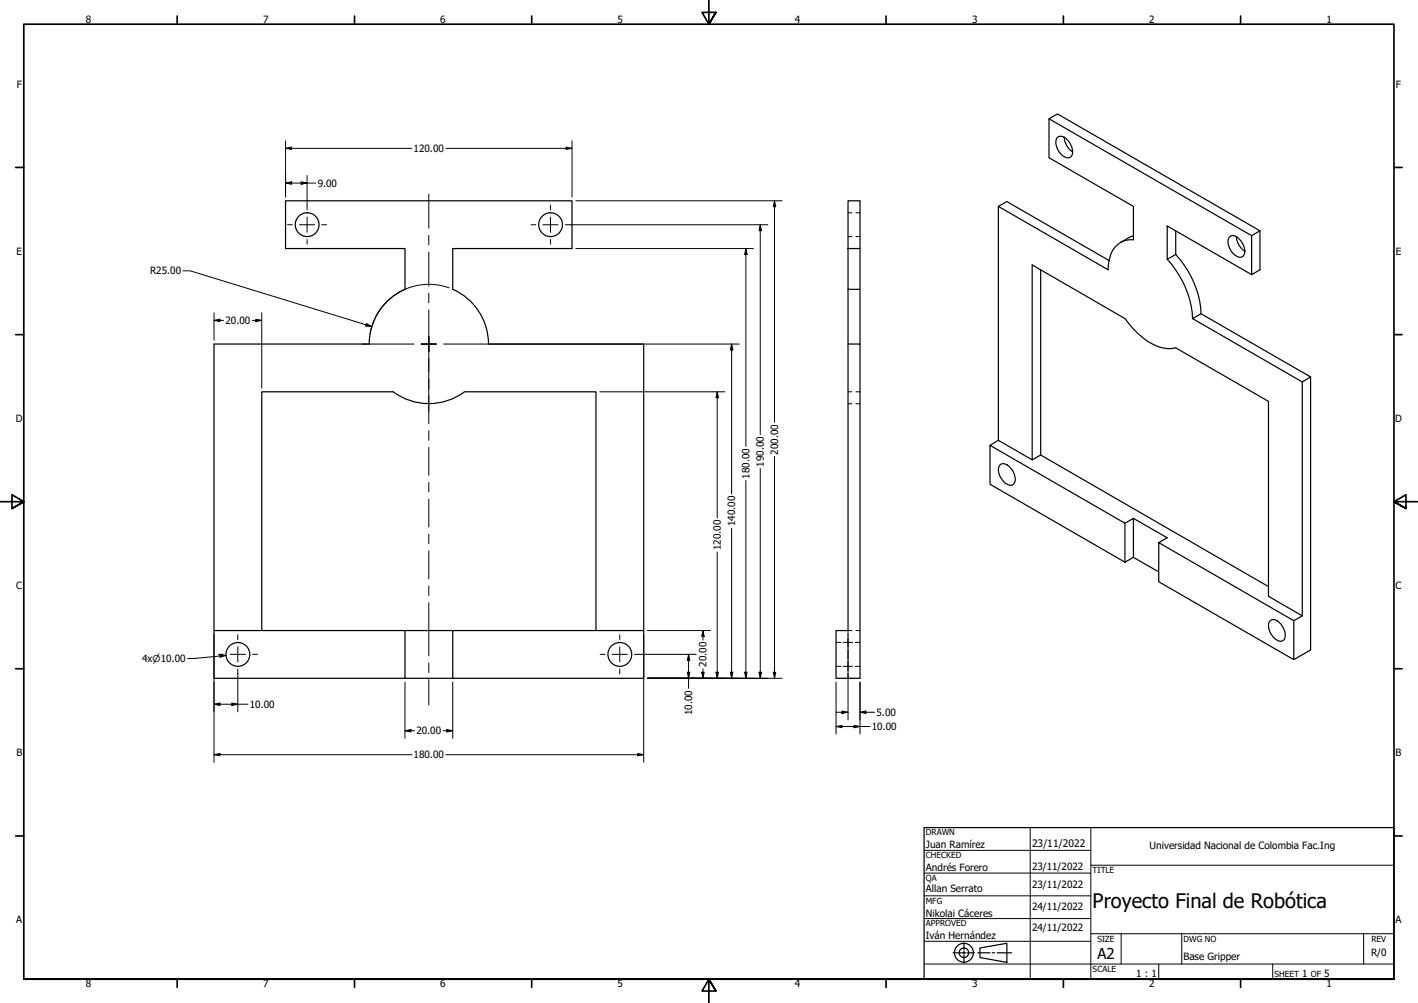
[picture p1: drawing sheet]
<svg xmlns="http://www.w3.org/2000/svg" width="594mm" height="420mm" viewBox="0 0 594 420" stroke-linecap="round" stroke-linejoin="round" font-family="sans-serif">
<!-- layer: Visible (ANSI) -->
<g fill="none" stroke="#000" stroke-width=".51">
<path d="M439.5 49.8l84.9 48.9 3.5-2v16.3l-3.5 2v-16.3M445.9 57.5a6.5 6.5 0 0 1 2.9 8.1 2.95 2.95 0 0 1-4.4-1.1 6.4 6.4 0 0 1-1.7-6.6 2.25 2.25 0 0 1 3.2-.4 7.6 7.6 0 0 0 3.5 6.1M355.3 84.1h5v20h-5zM418.3 86.5v97.9M474.9 98.7l-5.4 2.9M492.6 96.7v9.9M518 99.2a6.4 6.4 0 0 1 2.9 8 2.39 2.39 0 0 1-3.4-.2 6.9 6.9 0 0 1-2.6-7.5 2.03 2.03 0 0 1 3.1-.3 7.9 7.9 0 0 0 3.5 6.1M527.9 96.7l-84.9-49-3.5 2.1v16.3l35.4 20.4v13.9a9.4 9.4 0 0 0-10.1 8.2l-.6 4.4-45.9-26.5 3.5-2.1 42.8 24.7M355.3 104.1v17.1h5v22.9M360.3 104.1v17.1M436 113v77.6M489 108.6a39.5 39.5 0 0 1 10.6 24.9"/>
<path d="M492.6 106.6l-3.6 2v-13.9l35.4 20.3M492.6 106.6a39.5 39.5 0 0 1 10.6 24.8M355.3 121.2v22.9h5v140h-10v-20h5v-120M499.6 133.5l3.6-2.1 45.9 26.5-3.5 2.1zM545.6 160v98M549.1 157.9v114.4l-7.1 4M414.8 186.5l3.5-2.1 14.1 8.2M419.2 194.5a4.4 4.4 0 0 1 5.2 3 5.4 5.4 0 0 1 .3 5.3 2.92 2.92 0 0 1-4.3-1.1 6.2 6.2 0 0 1-1.7-6.6zM471.3 219.2l3.6-2.1v16.4l-3.6 2zM471.3 219.2l-56.5-32.7v16.4l56.5 32.6M474.9 217.1l14.1 8.2-3.5 2v16.4l56.5 32.6v-16.3l-56.5-32.7M474.9 233.5l10.6 6.1"/>
<path d="M531.4 245.7l-95.4-55.1-3.6 2v-81.6l38.9 22.5a29.5 29.5 0 0 0 15.7 12.2l1.9 .3 3.7-.3 38.8 22.4v81.7l14.2 8.2-3.6 2M89.7 264.1h80v20h-80zM89.7 264.1v-120h65a25 25 0 0 1 15-22.9v-17.1h-50.1v-20h120v20h-49.9v17.1a25 25 0 0 1 15 22.9h65v120M109.7 264.1v-100h55a25.1 25.1 0 0 0 30 0h55v100M169.7 264.1h20M189.7 264.1h80v20h-80zM531.8 260.4a2.11 2.11 0 0 1 3.2-.4 7.4 7.4 0 0 1 3.3 7.4 2.19 2.19 0 0 1-3.8 .4 6.9 6.9 0 0 1-2.7-7.4zM169.7 284.1h20"/>
<circle cx="128.7" cy="94.1" r="5"/>
<circle cx="230.7" cy="94.1" r="5"/>
<circle cx="99.7" cy="274.1" r="5"/>
<circle cx="259.7" cy="274.1" r="5"/>
</g>
<!-- layer: Hidden (ANSI) -->
<g fill="none" stroke="#000" stroke-width=".42">
<path d="M355.3 99.1h1.6M355.3 89.1h1.6M358.6 99.1h1.7M358.6 89.1h1.7M355.3 164.1h1.6M355.3 169.1h1.6M358.6 164.1h1.7M358.6 169.1h1.7M350.3 269.1h2M350.3 279.1h2M353.3 269.1h4M353.3 279.1h4"/>
<path d="M355.3 267.1v4M355.3 272.1v4M355.3 277.1v4M356.9 264.1h-1.6v2M358.3 269.1h2M358.3 279.1h2M358.6 264.1h1.7M355.3 282.1v2"/>
</g>
<!-- layer: Border (ANSI) -->
<g fill="none" stroke="#000" stroke-width=".7">
<path d="M74.2 6.7v3.4M148.5 6.7v3.4M222.8 6.7v3.4M297 .2v9.9l-2.9-4.9h5.8l-2.9 4.9 2.9-4.9M371.2 6.7v3.4M445.5 6.7v3.4M519.7 6.7v3.4M6.5 70.1h3.5M584 70.1h3.4M6.5 140.2h3.5M584 140.2h3.4M0 210.2h10l-5-3v5.8l5-2.8-5 2.8"/>
<path d="M594 210.2h-10l5-3v5.8l-5-2.8 5 2.8M6.5 280.1h3.5M584 280.1h3.4M6.5 350.2h3.5M584 350.2h3.4M10 410.2v-400.1h574v400.1h-574h574M74.2 410.2v3.4M148.5 410.2v3.4M222.8 410.2v3.4M299.9 415.1l-2.9-4.9 2.9 4.9h-5.8l2.9-4.9v10M371.2 410.2v3.4M445.5 410.2v3.4"/>
<path d="M519.7 410.2v3.4"/>
</g>
<!-- layer: Title (ANSI) -->
<g fill="none" stroke="#000" stroke-width=".51">
<path d="M387.2 346.7h196.8v63.5h-196.8zM399.3 399.1h3.5M403.2 399.1h.7v.5M403.9 398.5v.6h.6M403.9 395v3M405.1 399.1h3.1M409.6 399.1h5.1M410.5 397.1l11.3-2v8l-11.3-2zM415.7 399.1h1M417.8 399.1h6M403.9 400.2v3.2"/>
<circle cx="403.8" cy="399.1" r="4"/>
<circle cx="403.8" cy="399.1" r="2"/>
</g>
<g fill="none" stroke="#000" stroke-width=".42">
<path d="M387.2 356.2h69.8M431.6 346.7v63.5M457 346.7v63.5M387.2 365.7h69.8M387.2 375.3h69.8M457 362.4h127M387.2 384.8h69.8M387.2 394.3h69.8M457 391.1h127M469.7 391.1v12.7M495.1 391.1v12.7M571.3 391.1v12.7"/>
<path d="M387.2 403.8h196.8M485.5 403.8v6.4M533.2 403.8v6.4"/>
</g>
<!-- layer: Dimension (ANSI) -->
<g fill="none" stroke="#000" stroke-width=".42">
<path d="M119.6 59v23.5M239.6 59v23.5M119.6 62.1l2.6-.5v1zM119.6 76.7l2.6-.5v1zM119.6 62.1h52.9M119.6 76.7h12.7M126.2 76.2l2.5 .5-2.5 .5zM128.7 73.5v12.5M186.8 62.1h52.8M237.2 61.6l2.4 .5-2.4 .5zM238.8 94.1h82.9M241.2 84.1h86.5"/>
<path d="M318.5 94.1l.5 2.5h-1zM318.5 94.1v87.9M324.5 84.1l.5 2.5h-1zM324.5 84.1v92.9M76.6 113.5h3.1l76.1 23.3M179.6 119.1a25 25 0 0 0-24.6 20.8M179.8 119.1l4.7 .5 3.7 1M241.2 104.1h74.5M312.5 104.1l.5 2.5h-1zM312.5 104.1v82.9M89.7 134.2l2.4-.5v1zM89.7 131v11.5"/>
<path d="M89.7 134.2h4M105.7 134.2h4M107.2 133.7l2.5 .5-2.5 .5zM109.7 131v31.5M153.5 135.6l2.3 1.2-2.6-.2zM207.8 144.1h101.9M306.5 144.1l.5 2.5h-1zM306.5 144.1v62.9M251.3 164.1h52.4M300.5 164.1l.5 2.5h-1zM300.5 164.1v52.9M318.5 196.3v87.8"/>
<path d="M324.5 191.2v92.9M312.5 201.3v82.8M300.5 231.2v52.9M306.5 221.3v62.8M89.7 265.7v53.6M92.1 274.3l2.6 .3-2.4 .7zM94.7 274.6l-13.1 1.2h-3M267.8 274.1h23.9M269.7 265.7v53.6M271.3 264.1h26.4M288.5 274.1l.5 2.5h-1zM288.5 274.1v14.2"/>
<path d="M294.5 264.1l.5 2.5h-1zM294.5 264.1v4M355.3 265.7v35.8M89.7 295l2.4-.5v1zM89.7 295h14.2M97.2 294.5l2.4 .5-2.4 .5zM99.6 282.3v15.9M169.7 285.7v23.6M189.7 285.7v23.6M271.3 284.1h56.4M288 281.6h1l-.5 2.5zM294 281.6h1l-.5 2.5z"/>
<path d="M294.5 280.1v4M300 281.6h1l-.5 2.5zM306 281.6h1l-.5 2.5zM312 281.6h1l-.5 2.5zM318 281.6h1l-.5 2.5zM324 281.6h1l-.5 2.5zM350.3 298.4h5M350.3 285.7v21.8M352.7 297.9l2.6 .5-2.6 .5zM360.3 298.4l2.5-.5v1zM360.3 298.4h6.1M360.3 285.7v21.8"/>
<path d="M89.7 316.1l2.4-.5v1zM89.7 316.1h82.8M169.7 306.1l2.4-.5v1zM169.7 306.1h4M185.7 306.1h4M186.8 316.1h82.9M187.1 305.6l2.6 .5-2.6 .5zM267.1 315.6l2.6 .5-2.6 .5zM350.3 304.3l2.4-.4v.9zM350.3 304.3h14.2M357.8 303.9l2.5 .4-2.5 .5z"/>
</g>
<g fill="#000">
<path d="M119.6 62.1l2.6-.5v1z" fill-rule="evenodd"/>
<path d="M119.6 76.7l2.6-.5v1z" fill-rule="evenodd"/>
<path d="M126.2 76.2l2.5 .5-2.5 .5z" fill-rule="evenodd"/>
<path d="M237.2 61.6l2.4 .5-2.4 .5z" fill-rule="evenodd"/>
<path d="M318.5 94.1l.5 2.5h-1z" fill-rule="evenodd"/>
<path d="M324.5 84.1l.5 2.5h-1z" fill-rule="evenodd"/>
<path d="M312.5 104.1l.5 2.5h-1z" fill-rule="evenodd"/>
<path d="M89.7 134.2l2.4-.5v1z" fill-rule="evenodd"/>
<path d="M107.2 133.7l2.5 .5-2.5 .5z" fill-rule="evenodd"/>
<path d="M153.5 135.6l2.3 1.2-2.6-.2z" fill-rule="evenodd"/>
<path d="M306.5 144.1l.5 2.5h-1z" fill-rule="evenodd"/>
<path d="M300.5 164.1l.5 2.5h-1z" fill-rule="evenodd"/>
<path d="M92.1 274.3l2.6 .3-2.4 .7z" fill-rule="evenodd"/>
<path d="M288.5 274.1l.5 2.5h-1z" fill-rule="evenodd"/>
<path d="M294.5 264.1l.5 2.5h-1z" fill-rule="evenodd"/>
<path d="M89.7 295l2.4-.5v1z" fill-rule="evenodd"/>
<path d="M97.2 294.5l2.4 .5-2.4 .5z" fill-rule="evenodd"/>
<path d="M288 281.6h1l-.5 2.5z" fill-rule="evenodd"/>
<path d="M294 281.6h1l-.5 2.5z" fill-rule="evenodd"/>
<path d="M300 281.6h1l-.5 2.5z" fill-rule="evenodd"/>
<path d="M306 281.6h1l-.5 2.5z" fill-rule="evenodd"/>
<path d="M312 281.6h1l-.5 2.5z" fill-rule="evenodd"/>
<path d="M318 281.6h1l-.5 2.5z" fill-rule="evenodd"/>
<path d="M324 281.6h1l-.5 2.5z" fill-rule="evenodd"/>
<path d="M352.7 297.9l2.6 .5-2.6 .5z" fill-rule="evenodd"/>
<path d="M360.3 298.4l2.5-.5v1z" fill-rule="evenodd"/>
<path d="M89.7 316.1l2.4-.5v1z" fill-rule="evenodd"/>
<path d="M169.7 306.1l2.4-.5v1z" fill-rule="evenodd"/>
<path d="M187.1 305.6l2.6 .5-2.6 .5z" fill-rule="evenodd"/>
<path d="M267.1 315.6l2.6 .5-2.6 .5z" fill-rule="evenodd"/>
<path d="M350.3 304.3l2.4-.4v.9z" fill-rule="evenodd"/>
<path d="M357.8 303.9l2.5 .4-2.5 .5z" fill-rule="evenodd"/>
</g>
<!-- layer: Center Mark (ANSI) -->
<g fill="none" stroke="#000" stroke-width=".42">
<path d="M120.5 94.1h2M125.5 94.1h6.3M128.7 86v1.9M128.7 91v6.3M134.8 94.1h2M222.5 94.1h2M227.5 94.1h6.3M230.6 86v1.9M230.6 91v6.3M236.9 94.1h1.9M128.7 100.3v2M230.6 100.3v2"/>
<path d="M151.5 144.1h22M179.6 150.3v22M182.8 144.1h-6.3h3.1v-3.2v6.4M182.8 144.1h-3.2v3.2M185.9 144.1h21.9M91.5 274.1h2M96.5 274.1h6.3M99.6 265.9v2M99.6 270.9v6.4M105.9 274.1h1.9M251.5 274.1h2M256.5 274.1h6.3"/>
<path d="M259.7 265.9v2M259.7 270.9v6.4M265.8 274.1h2M99.6 280.3v2M259.7 280.3v2"/>
</g>
<!-- layer: Centerline (ANSI) -->
<g fill="none" stroke="#000" stroke-width=".42">
<path d="M179.6 81.3v14.3M179.6 98.6v4M179.6 105.6v14.3M179.6 122.9v4M179.6 129.8v26M179.6 158.8v4M179.6 165.8v11.7M179.6 180.4v4M179.6 187.4v11.7M179.6 202.1v4M179.6 209.1v11.7M179.6 223.8v4"/>
<path d="M179.6 230.8v11.7M179.6 245.5v4M179.6 252.5v22.2M179.6 277.7v4M179.6 284.7v10.7"/>
</g>
<text font-size="8.4" x="457.8" y="380.4">Proyecto Final de Robótica</text>
<text font-size="6.3" x="459.7" y="401.7">A2</text>
<text font-size="4.3" x="432.4" y="354.8">23/11/2022</text>
<g font-size="4.2">
<text x="36" y="9.8">8</text>
<text x="110.2" y="9.8">7</text>
<text x="184.5" y="9.8">6</text>
<text x="258.8" y="9.8">5</text>
<text x="333" y="9.8">4</text>
<text x="407.2" y="9.8">3</text>
<text x="481.5" y="9.8">2</text>
<text x="555.8" y="9.8">1</text>
<text x="7" y="36.7">F</text>
<text x="584.8" y="36.7">F</text>
<text x="173.3" y="63.7">120.00</text>
<text x="133.1" y="78.2">9.00</text>
<text x="6.9" y="106.7">E</text>
<text x="584.8" y="106.7">E</text>
<text x="62.9" y="115">R25.00</text>
<text x="94.4" y="135.7">20.00</text>
<text x="6.7" y="176.7">D</text>
<text x="584.5" y="176.7">D</text>
<text x="326" y="190.5" transform="rotate(-90 326 190.5)">200.00</text>
<text x="320" y="195.5" transform="rotate(-90 320 195.5)">190.00</text>
<text x="314" y="200.4" transform="rotate(-90 314 200.4)">180.00</text>
<text x="308" y="220.5" transform="rotate(-90 308 220.5)">140.00</text>
<text x="302" y="230.5" transform="rotate(-90 302 230.5)">120.00</text>
<text x="6.8" y="246.7">C</text>
<text x="584.6" y="246.7">C</text>
<text x="59.6" y="277.3">4x⌀10.00</text>
<text x="296" y="279.3" transform="rotate(-90 296 279.3)">20.00</text>
<text x="104.6" y="296.5">10.00</text>
<text x="290" y="299.6" transform="rotate(-90 290 299.6)">10.00</text>
<text x="367.2" y="299.9">5.00</text>
<text x="365.3" y="305.9">10.00</text>
<text x="174.4" y="307.6">20.00</text>
<text x="6.9" y="316.7">B</text>
<text x="173.3" y="317.7">180.00</text>
<text x="584.7" y="316.7">B</text>
<text x="387.9" y="355.4">Juan Ramírez</text>
<text x="481.6" y="355.7">Universidad Nacional de Colombia Fac.Ing</text>
<text x="387.9" y="364.9">Andrés Forero</text>
<text x="432.4" y="364.3">23/11/2022</text>
<text x="387.9" y="373.5">Allan Serrato</text>
<text x="432.4" y="372.2">23/11/2022</text>
<text x="387.9" y="384">Nikolai Cáceres</text>
<text x="432.4" y="381.2">24/11/2022</text>
<text x="6.8" y="386.7">A</text>
<text x="432.4" y="389.9">24/11/2022</text>
<text x="584.6" y="386.7">A</text>
<text x="387.9" y="393.5">Iván Hernández</text>
<text x="574.4" y="400.6">R/0</text>
<text x="495.9" y="402.2">Base Gripper</text>
<text x="36" y="413.6">8</text>
<text x="110.2" y="413.6">7</text>
<text x="184.5" y="413.6">6</text>
<text x="258.8" y="413.6">5</text>
<text x="333" y="413.6">4</text>
<text x="407.2" y="413.6">3</text>
<text x="476" y="409.4">1 : 1</text>
<text x="481.5" y="413.6">2</text>
<text x="545.5" y="409.4">1</text>
<text x="554.7" y="409.4">5</text>
<text x="555.8" y="413.6">1</text>
</g>
<g font-size="3.5">
<text x="387.9" y="350">DRAWN</text>
<text x="387.9" y="359.5">CHECKED</text>
<text x="457.8" y="365.7">TITLE</text>
<text x="387.9" y="369">QA</text>
<text x="387.9" y="378.6">MFG</text>
<text x="387.9" y="388.1">APPROVED</text>
<text x="459.7" y="394.4">SIZE</text>
<text x="495.9" y="394.4">DWG NO</text>
<text x="574.5" y="394.4">REV</text>
<text x="457.8" y="407.1">SCALE</text>
<text x="534" y="409.4">SHEET</text>
<text x="549.1" y="409.4">OF</text>
</g>
</svg>
